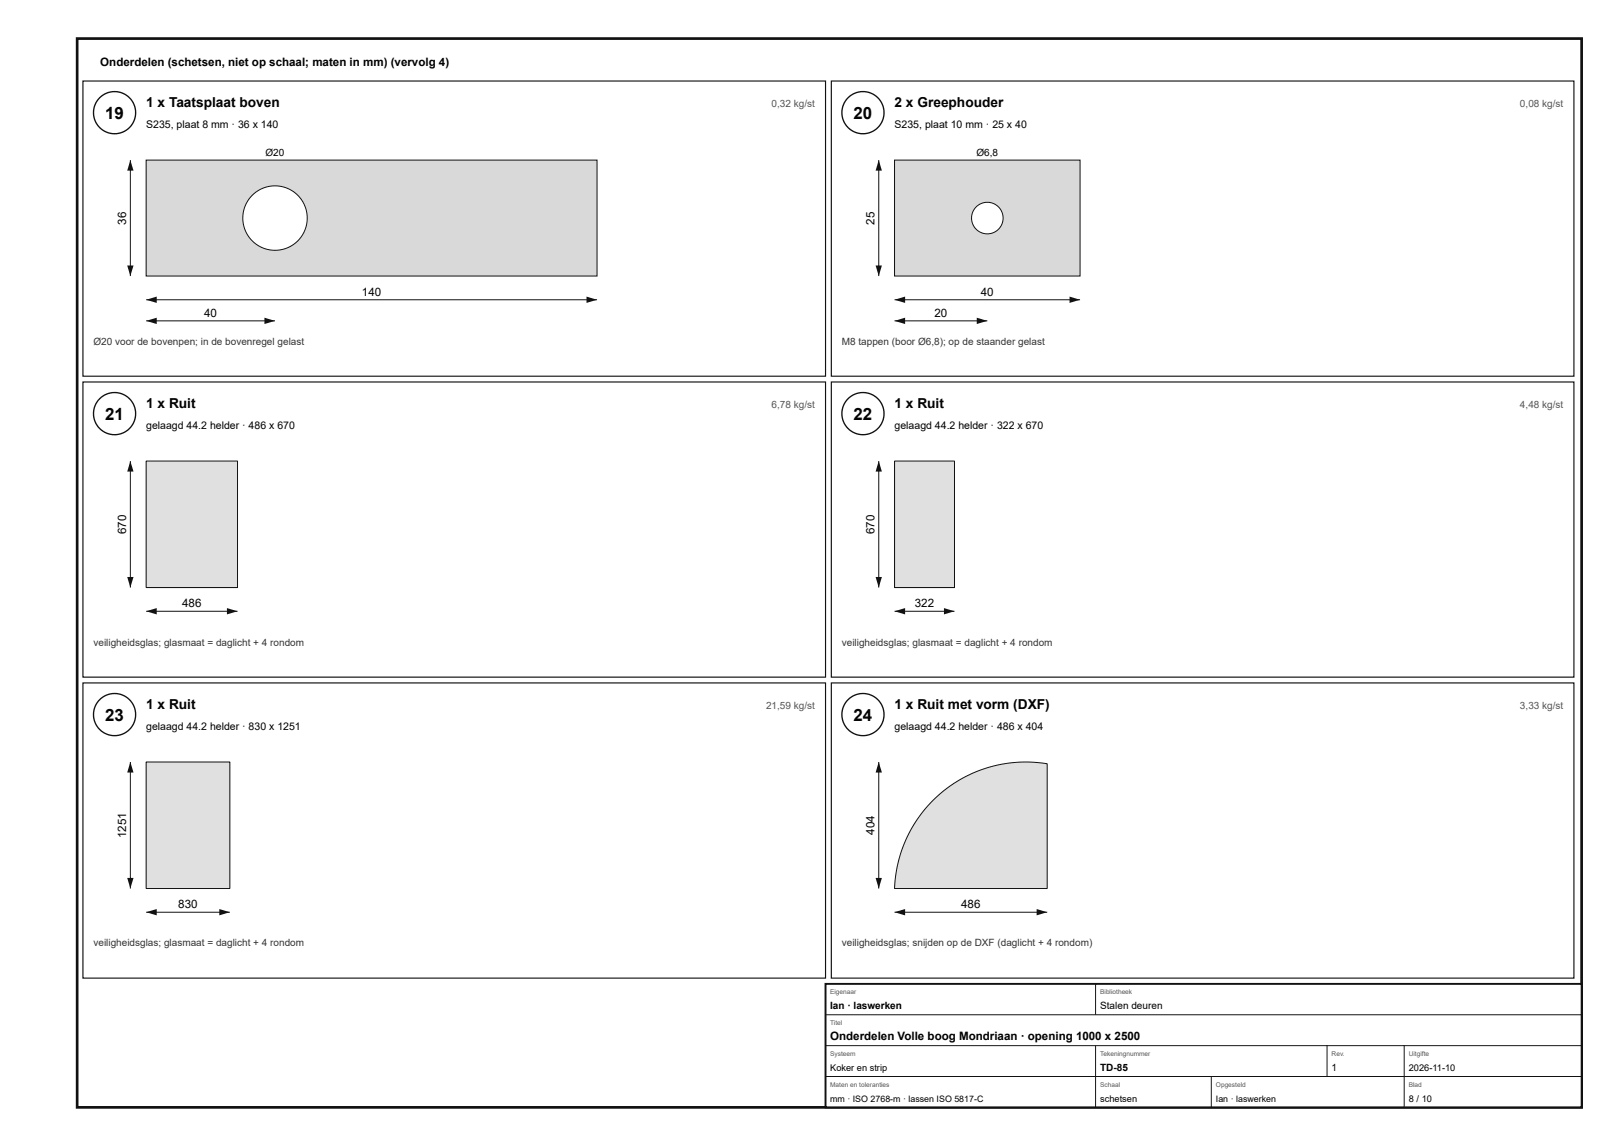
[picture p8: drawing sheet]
<svg xmlns="http://www.w3.org/2000/svg" width="420mm" height="297mm" viewBox="0 0 420 297" stroke-linecap="round" stroke-linejoin="round" font-family="sans-serif">
<path d="M20 10h390v277h-390z" fill="none" stroke="#111" stroke-width=".7" stroke-linecap="butt"/>
<path d="M21.5 21h192.5v76.5h-192.5z" fill="none" stroke="#111" stroke-width=".3"/>
<circle cx="29.7" cy="29.2" r="5.5" fill="#fff"/>
<circle cx="29.7" cy="29.2" r="5.5" fill="none" stroke="#111" stroke-width=".35"/>
<path d="M37.9 41.5h116.9v30h-116.9z" fill="#d7dadc"/>
<path d="M37.9 41.5h116.9v30h-116.9z" fill="none" stroke="#111" stroke-width=".26"/>
<circle cx="71.3" cy="56.5" r="8.3" fill="#fff"/>
<g fill="none" stroke="#111" stroke-width=".26">
<path d="M37.9 77.7h116.9"/>
<circle cx="71.3" cy="56.5" r="8.3"/>
</g>
<g fill="#111">
<path d="M37.9 77.7l2.7-.8v1.6z"/>
<path d="M152 76.9l2.8 .8-2.8 .8z"/>
</g>
<path d="M33.8 41.5v30" fill="none" stroke="#111" stroke-width=".26"/>
<g fill="#111">
<path d="M33.8 41.5l.8 2.7h-1.6z"/>
<path d="M33 68.8h1.6l-.8 2.7z"/>
</g>
<path d="M37.9 83.2h33.4" fill="none" stroke="#111" stroke-width=".26"/>
<g fill="#111">
<path d="M37.9 83.2l2.7-.9v1.7z"/>
<path d="M68.5 82.3l2.8 .9-2.8 .8z"/>
</g>
<path d="M215.5 21h192.5v76.5h-192.5z" fill="none" stroke="#111" stroke-width=".3"/>
<circle cx="223.7" cy="29.2" r="5.5" fill="#fff"/>
<circle cx="223.7" cy="29.2" r="5.5" fill="none" stroke="#111" stroke-width=".35"/>
<path d="M231.9 41.5h48.1v30h-48.1z" fill="#d7dadc"/>
<path d="M231.9 41.5h48.1v30h-48.1z" fill="none" stroke="#111" stroke-width=".26"/>
<circle cx="255.9" cy="56.5" r="4.1" fill="#fff"/>
<g fill="none" stroke="#111" stroke-width=".26">
<path d="M231.9 77.7h48.1"/>
<circle cx="255.9" cy="56.5" r="4.1"/>
</g>
<g fill="#111">
<path d="M231.9 77.7l2.7-.8v1.6z"/>
<path d="M277.2 76.9l2.8 .8-2.8 .8z"/>
</g>
<path d="M227.8 41.5v30" fill="none" stroke="#111" stroke-width=".26"/>
<g fill="#111">
<path d="M227.8 41.5l.8 2.7h-1.6z"/>
<path d="M227 68.8h1.6l-.8 2.7z"/>
</g>
<path d="M231.9 83.2h24" fill="none" stroke="#111" stroke-width=".26"/>
<g fill="#111">
<path d="M231.9 83.2l2.7-.9v1.7z"/>
<path d="M253.2 82.3l2.7 .9-2.7 .8z"/>
</g>
<path d="M21.5 99h192.5v76.5h-192.5z" fill="none" stroke="#111" stroke-width=".3"/>
<circle cx="29.7" cy="107.2" r="5.5" fill="#fff"/>
<circle cx="29.7" cy="107.2" r="5.5" fill="none" stroke="#111" stroke-width=".35"/>
<path d="M37.9 119.5h23.7v32.8h-23.7z" fill="#d6e4e9"/>
<path d="M37.9 119.5h23.7v32.8h-23.7zM37.9 158.4h23.7" fill="none" stroke="#111" stroke-width=".26"/>
<g fill="#111">
<path d="M37.9 158.4l2.7-.8v1.6z"/>
<path d="M58.8 157.6l2.8 .8-2.8 .8z"/>
</g>
<path d="M33.8 119.5v32.8" fill="none" stroke="#111" stroke-width=".26"/>
<g fill="#111">
<path d="M33.8 119.5l.8 2.7h-1.6z"/>
<path d="M33 149.5h1.6l-.8 2.8z"/>
</g>
<path d="M215.5 99h192.5v76.5h-192.5z" fill="none" stroke="#111" stroke-width=".3"/>
<circle cx="223.7" cy="107.2" r="5.5" fill="#fff"/>
<circle cx="223.7" cy="107.2" r="5.5" fill="none" stroke="#111" stroke-width=".35"/>
<path d="M231.9 119.5h15.5v32.8h-15.5z" fill="#d6e4e9"/>
<path d="M231.9 119.5h15.5v32.8h-15.5zM231.9 158.4h15.5" fill="none" stroke="#111" stroke-width=".26"/>
<g fill="#111">
<path d="M231.9 158.4l2.7-.8v1.6z"/>
<path d="M244.7 157.6l2.7 .8-2.7 .8z"/>
</g>
<path d="M227.8 119.5v32.8" fill="none" stroke="#111" stroke-width=".26"/>
<g fill="#111">
<path d="M227.8 119.5l.8 2.7h-1.6z"/>
<path d="M227 149.5h1.6l-.8 2.8z"/>
</g>
<path d="M21.5 177h192.5v76.5h-192.5z" fill="none" stroke="#111" stroke-width=".3"/>
<circle cx="29.7" cy="185.2" r="5.5" fill="#fff"/>
<circle cx="29.7" cy="185.2" r="5.5" fill="none" stroke="#111" stroke-width=".35"/>
<path d="M37.9 197.5h21.7v32.8h-21.7z" fill="#d6e4e9"/>
<path d="M37.9 197.5h21.7v32.8h-21.7zM37.9 236.4h21.7" fill="none" stroke="#111" stroke-width=".26"/>
<g fill="#111">
<path d="M37.9 236.4l2.7-.8v1.6z"/>
<path d="M56.8 235.6l2.8 .8-2.8 .8z"/>
</g>
<path d="M33.8 197.5v32.8" fill="none" stroke="#111" stroke-width=".26"/>
<g fill="#111">
<path d="M33.8 197.5l.8 2.7h-1.6z"/>
<path d="M33 227.5h1.6l-.8 2.8z"/>
</g>
<path d="M215.5 177h192.5v76.5h-192.5z" fill="none" stroke="#111" stroke-width=".3"/>
<circle cx="223.7" cy="185.2" r="5.5" fill="#fff"/>
<circle cx="223.7" cy="185.2" r="5.5" fill="none" stroke="#111" stroke-width=".35"/>
<path d="M241.8 207.5a34.1 34.1 0 0 1 29.7-9.6v32.4h-39.6a34.1 34.1 0 0 1 9.9-22.8z" fill="#d6e4e9"/>
<path d="M241.8 207.5a34.1 34.1 0 0 1 29.7-9.6v32.4h-39.6a34.1 34.1 0 0 1 9.9-22.8zM231.9 236.4h39.6" fill="none" stroke="#111" stroke-width=".26"/>
<g fill="#111">
<path d="M231.9 236.4l2.7-.8v1.6z"/>
<path d="M268.7 235.6l2.8 .8-2.8 .8z"/>
</g>
<path d="M227.8 197.5v32.8" fill="none" stroke="#111" stroke-width=".26"/>
<g fill="#111">
<path d="M227.8 197.5l.8 2.7h-1.6z"/>
<path d="M227 227.5h1.6l-.8 2.8z"/>
</g>
<path d="M214 255h196v32h-196z" fill="#fff"/>
<path d="M214 255h196v32h-196z" fill="none" stroke="#111" stroke-width=".5"/>
<path d="M284 255v8M214 263h196M214 271h196M214 279h196M284 271v16M314 279v8M344 271v8M364 271v16" fill="none" stroke="#111" stroke-width=".26"/>
<g font-size="4.4">
<text x="27.3" y="30.8">19</text>
<text x="221.3" y="30.8">20</text>
<text x="27.3" y="108.8">21</text>
<text x="221.3" y="108.8">22</text>
<text x="27.3" y="186.8">23</text>
<text x="221.3" y="186.8">24</text>
</g>
<g font-size="3.6">
<text x="37.9" y="27.8">1 x Taatsplaat boven</text>
<text x="231.9" y="27.8">2 x Greephouder</text>
<text x="37.9" y="105.8">1 x Ruit</text>
<text x="231.9" y="105.8">1 x Ruit</text>
<text x="37.9" y="183.8">1 x Ruit</text>
<text x="231.9" y="183.8">1 x Ruit met vorm (DXF)</text>
</g>
<g font-size="3">
<text x="26" y="17">Onderdelen (schetsen, niet op schaal; maten in mm) (vervolg 4)</text>
<text x="32.7" y="58.2" transform="rotate(-90 32.7 58.2)">36</text>
<text x="226.7" y="58.2" transform="rotate(-90 226.7 58.2)">25</text>
<text x="93.8" y="76.6">140</text>
<text x="254.3" y="76.6">40</text>
<text x="52.9" y="82.1">40</text>
<text x="242.2" y="82.1">20</text>
<text x="32.7" y="138.4" transform="rotate(-90 32.7 138.4)">670</text>
<text x="226.7" y="138.4" transform="rotate(-90 226.7 138.4)">670</text>
<text x="47.2" y="157.3">486</text>
<text x="237.2" y="157.3">322</text>
<text x="32.7" y="217.2" transform="rotate(-90 32.7 217.2)">1251</text>
<text x="226.7" y="216.4" transform="rotate(-90 226.7 216.4)">404</text>
<text x="46.2" y="235.3">830</text>
<text x="249.2" y="235.3">486</text>
<text x="215.2" y="269.6">Onderdelen Volle boog Mondriaan · opening 1000 x 2500</text>
</g>
<g font-size="2.7">
<text x="37.9" y="33.3">S235, plaat 8 mm · 36 x 140</text>
<text x="231.9" y="33.3">S235, plaat 10 mm · 25 x 40</text>
<text x="37.9" y="111.3">gelaagd 44.2 helder · 486 x 670</text>
<text x="231.9" y="111.3">gelaagd 44.2 helder · 322 x 670</text>
<text x="37.9" y="189.3">gelaagd 44.2 helder · 830 x 1251</text>
<text x="231.9" y="189.3">gelaagd 44.2 helder · 486 x 404</text>
</g>
<g font-size="2.6" fill="#555">
<text x="200" y="27.8">0,32 kg/st</text>
<text x="394" y="27.8">0,08 kg/st</text>
<text x="200" y="105.8">6,78 kg/st</text>
<text x="394" y="105.8">4,48 kg/st</text>
<text x="198.6" y="183.8">21,59 kg/st</text>
<text x="394" y="183.8">3,33 kg/st</text>
</g>
<g font-size="2.6">
<text x="68.8" y="40.4">Ø20</text>
<text x="253.1" y="40.4">Ø6,8</text>
<text x="215.2" y="261.6">Ian · laswerken</text>
<text x="285.2" y="261.6">Stalen deuren</text>
<text x="285.2" y="277.6">TD-85</text>
<text x="345.2" y="277.6">1</text>
</g>
<g font-size="2.6" fill="#333">
<text x="24.2" y="89.3">Ø20 voor de bovenpen; in de bovenregel gelast</text>
<text x="218.2" y="89.3">M8 tappen (boor Ø6,8); op de staander gelast</text>
<text x="24.2" y="167.3">veiligheidsglas; glasmaat = daglicht + 4 rondom</text>
<text x="218.2" y="167.3">veiligheidsglas; glasmaat = daglicht + 4 rondom</text>
<text x="24.2" y="245.3">veiligheidsglas; glasmaat = daglicht + 4 rondom</text>
<text x="218.2" y="245.3">veiligheidsglas; snijden op de DXF (daglicht + 4 rondom)</text>
</g>
<g font-size="2.4">
<text x="215.2" y="277.6">Koker en strip</text>
<text x="365.2" y="277.6">2026-11-10</text>
<text x="285.2" y="285.6">schetsen</text>
<text x="365.2" y="285.6">8 / 10</text>
</g>
<g font-size="2.3">
<text x="215.2" y="285.6">mm · ISO 2768-m · lassen ISO 5817-C</text>
<text x="315.2" y="285.6">Ian · laswerken</text>
</g>
<g font-size="1.7" fill="#555">
<text x="215.2" y="257.6">Eigenaar</text>
<text x="285.2" y="257.6">Bibliotheek</text>
<text x="215.2" y="265.6">Titel</text>
<text x="215.2" y="273.6">Systeem</text>
<text x="285.2" y="273.6">Tekeningnummer</text>
<text x="345.2" y="273.6">Rev.</text>
<text x="365.2" y="273.6">Uitgifte</text>
<text x="215.2" y="281.6">Maten en toleranties</text>
<text x="285.2" y="281.6">Schaal</text>
<text x="315.2" y="281.6">Opgesteld</text>
<text x="365.2" y="281.6">Blad</text>
</g>
</svg>
